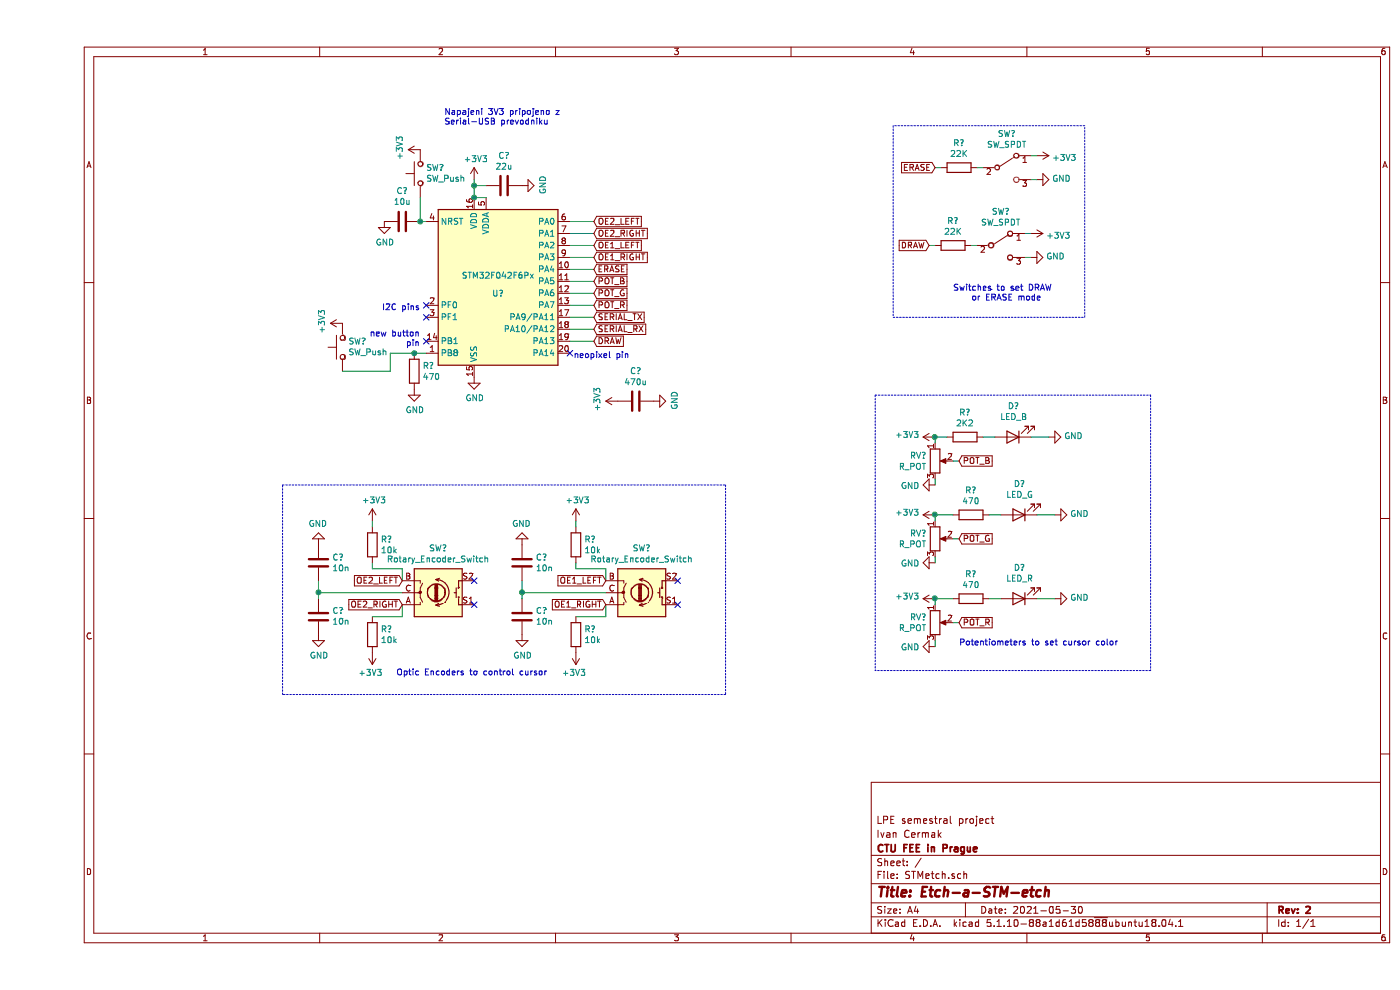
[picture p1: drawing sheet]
EESchema Schematic File Version 4
EELAYER 30 0
EELAYER END
$Descr A4 11693 8268
encoding utf-8
Sheet 1 1
Title "Etch-a-STM-etch"
Date "2021-05-30"
Rev "2"
Comp "CTU FEE in Prague"
Comment1 "Ivan Cermak"
Comment2 "LPE semestral project"
Comment3 ""
Comment4 ""
$EndDescr
$Comp
L MCU_ST_STM32F0:STM32F042F6Px U?
U 1 1
P 3850 2350
F 0 "U?" H 3850 2250 50  0000 C CNN
F 1 "STM32F042F6Px" H 3850 2400 50  0000 C CNN
F 2 "Package_SO:TSSOP-20_4.4x6.5mm_P0.65mm" H 3350 1650 50  0001 R CNN
F 3 "http://www.st.com/st-web-ui/static/active/en/resource/technical/document/datasheet/DM00105814.pdf" H 3850 2350 50  0001 C CNN
	1    3850 2350
	1    0    0    -1  
$EndComp
$Comp
L Device:Rotary_Encoder_Switch SW?
U 1 1
P 3350 4950
F 0 "SW?" H 3350 4583 50  0000 C CNN
F 1 "Rotary_Encoder_Switch" H 3350 4674 50  0000 C CNN
F 2 "" H 3200 5110 50  0001 C CNN
F 3 "~" H 3350 5210 50  0001 C CNN
	1    3350 4950
	1    0    0    1   
$EndComp
$Comp
L Switch:SW_SPDT SW?
U 1 1
P 8050 2050
F 0 "SW?" H 8050 2335 50  0000 C CNN
F 1 "SW_SPDT" H 8050 2244 50  0000 C CNN
F 2 "" H 8050 2050 50  0001 C CNN
F 3 "~" H 8050 2050 50  0001 C CNN
	1    8050 2050
	1    0    0    -1  
$EndComp
$Comp
L Device:R_POT RV?
U 1 1
P 7500 3850
F 0 "RV?" H 7431 3896 50  0000 R CNN
F 1 "R_POT" H 7431 3805 50  0000 R CNN
F 2 "" H 7500 3850 50  0001 C CNN
F 3 "~" H 7500 3850 50  0001 C CNN
	1    7500 3850
	1    0    0    -1  
$EndComp
$Comp
L Device:R_POT RV?
U 1 1
P 7500 4500
F 0 "RV?" H 7431 4546 50  0000 R CNN
F 1 "R_POT" H 7431 4455 50  0000 R CNN
F 2 "" H 7500 4500 50  0001 C CNN
F 3 "~" H 7500 4500 50  0001 C CNN
	1    7500 4500
	1    0    0    -1  
$EndComp
$Comp
L Device:R_POT RV?
U 1 1
P 7500 5200
F 0 "RV?" H 7431 5246 50  0000 R CNN
F 1 "R_POT" H 7431 5155 50  0000 R CNN
F 2 "" H 7500 5200 50  0001 C CNN
F 3 "~" H 7500 5200 50  0001 C CNN
	1    7500 5200
	1    0    0    -1  
$EndComp
$Comp
L Device:C C?
U 1 1
P 2350 4700
F 0 "C?" H 2465 4746 50  0000 L CNN
F 1 "10n" H 2465 4655 50  0000 L CNN
F 2 "" H 2388 4550 50  0001 C CNN
F 3 "~" H 2350 4700 50  0001 C CNN
	1    2350 4700
	1    0    0    -1  
$EndComp
$Comp
L Device:C C?
U 1 1
P 2350 5150
F 0 "C?" H 2235 5104 50  0000 R CNN
F 1 "10n" H 2235 5195 50  0000 R CNN
F 2 "" H 2388 5000 50  0001 C CNN
F 3 "~" H 2350 5150 50  0001 C CNN
	1    2350 5150
	-1   0    0    1   
$EndComp
Wire Wire Line
	3050 4850 3050 4750
$Comp
L Device:R R?
U 1 1
P 2800 5300
F 0 "R?" H 2870 5346 50  0000 L CNN
F 1 "10k" H 2870 5255 50  0000 L CNN
F 2 "" V 2730 5300 50  0001 C CNN
F 3 "~" H 2800 5300 50  0001 C CNN
	1    2800 5300
	1    0    0    -1  
$EndComp
$Comp
L Device:R R?
U 1 1
P 2800 4550
F 0 "R?" H 2870 4596 50  0000 L CNN
F 1 "10k" H 2870 4505 50  0000 L CNN
F 2 "" V 2730 4550 50  0001 C CNN
F 3 "~" H 2800 4550 50  0001 C CNN
	1    2800 4550
	1    0    0    -1  
$EndComp
Wire Wire Line
	2800 4750 3050 4750
$Comp
L power:+3V3 #PWR?
U 1 1
P 2800 4350
F 0 "#PWR?" H 2800 4200 50  0001 C CNN
F 1 "+3V3" H 2815 4523 50  0000 C CNN
F 2 "" H 2800 4350 50  0001 C CNN
F 3 "" H 2800 4350 50  0001 C CNN
	1    2800 4350
	1    0    0    -1  
$EndComp
$Comp
L power:+3V3 #PWR?
U 1 1
P 2800 5450
F 0 "#PWR?" H 2800 5300 50  0001 C CNN
F 1 "+3V3" H 2815 5623 50  0000 C CNN
F 2 "" H 2800 5450 50  0001 C CNN
F 3 "" H 2800 5450 50  0001 C CNN
	1    2800 5450
	-1   0    0    1   
$EndComp
Text GLabel 4650 2050 2    50   Input ~ 0
OE1_LEFT
Text GLabel 4650 2150 2    50   Input ~ 0
OE1_RIGHT
Text GLabel 4650 1850 2    50   Input ~ 0
OE2_LEFT
Text GLabel 4650 1950 2    50   Input ~ 0
OE2_RIGHT
Text GLabel 4650 2250 2    50   Input ~ 0
ERASE
Text GLabel 4650 2550 2    50   Input ~ 0
POT_R
Text GLabel 4650 2450 2    50   Input ~ 0
POT_G
Text GLabel 4650 2350 2    50   Input ~ 0
POT_B
Wire Wire Line
	4650 1850 4450 1850
Wire Wire Line
	4450 1950 4650 1950
Wire Wire Line
	4650 2050 4450 2050
Wire Wire Line
	4450 2150 4650 2150
Wire Wire Line
	4650 2250 4450 2250
Wire Wire Line
	4650 2550 4450 2550
Wire Wire Line
	4450 2450 4650 2450
Wire Wire Line
	4650 2350 4450 2350
Text GLabel 4650 2650 2    50   Input ~ 0
SERIAL_TX
Text GLabel 4650 2750 2    50   Input ~ 0
SERIAL_RX
Wire Wire Line
	3750 1650 3650 1650
$Comp
L power:+3V3 #PWR?
U 1 1
P 3650 1500
F 0 "#PWR?" H 3650 1350 50  0001 C CNN
F 1 "+3V3" H 3665 1673 50  0000 C CNN
F 2 "" H 3650 1500 50  0001 C CNN
F 3 "" H 3650 1500 50  0001 C CNN
	1    3650 1500
	1    0    0    -1  
$EndComp
$Comp
L power:GND #PWR?
U 1 1
P 3650 3150
F 0 "#PWR?" H 3650 2900 50  0001 C CNN
F 1 "GND" H 3655 2977 50  0000 C CNN
F 2 "" H 3650 3150 50  0001 C CNN
F 3 "" H 3650 3150 50  0001 C CNN
	1    3650 3150
	1    0    0    -1  
$EndComp
Wire Wire Line
	4650 2650 4450 2650
Wire Wire Line
	4450 2750 4650 2750
Wire Wire Line
	2350 4950 2350 5000
Wire Wire Line
	2350 4950 3050 4950
Wire Wire Line
	2350 4950 2350 4850
Connection ~ 2350 4950
$Comp
L power:GND #PWR?
U 1 1
P 2350 5300
F 0 "#PWR?" H 2350 5050 50  0001 C CNN
F 1 "GND" H 2355 5127 50  0000 C CNN
F 2 "" H 2350 5300 50  0001 C CNN
F 3 "" H 2350 5300 50  0001 C CNN
	1    2350 5300
	1    0    0    -1  
$EndComp
$Comp
L power:GND #PWR?
U 1 1
P 2350 4550
F 0 "#PWR?" H 2350 4300 50  0001 C CNN
F 1 "GND" H 2355 4377 50  0000 C CNN
F 2 "" H 2350 4550 50  0001 C CNN
F 3 "" H 2350 4550 50  0001 C CNN
	1    2350 4550
	-1   0    0    1   
$EndComp
Text GLabel 3050 4850 0    50   Input ~ 0
OE2_LEFT
Wire Wire Line
	3050 5050 3050 5150
Wire Wire Line
	3050 5150 2800 5150
Text GLabel 3050 5050 0    50   Input ~ 0
OE2_RIGHT
$Comp
L Device:Rotary_Encoder_Switch SW?
U 1 1
P 5050 4950
F 0 "SW?" H 5050 4583 50  0000 C CNN
F 1 "Rotary_Encoder_Switch" H 5050 4674 50  0000 C CNN
F 2 "" H 4900 5110 50  0001 C CNN
F 3 "~" H 5050 5210 50  0001 C CNN
	1    5050 4950
	1    0    0    1   
$EndComp
$Comp
L Device:C C?
U 1 1
P 4050 4700
F 0 "C?" H 4165 4746 50  0000 L CNN
F 1 "10n" H 4165 4655 50  0000 L CNN
F 2 "" H 4088 4550 50  0001 C CNN
F 3 "~" H 4050 4700 50  0001 C CNN
	1    4050 4700
	1    0    0    -1  
$EndComp
$Comp
L Device:C C?
U 1 1
P 4050 5150
F 0 "C?" H 3935 5104 50  0000 R CNN
F 1 "10n" H 3935 5195 50  0000 R CNN
F 2 "" H 4088 5000 50  0001 C CNN
F 3 "~" H 4050 5150 50  0001 C CNN
	1    4050 5150
	-1   0    0    1   
$EndComp
Wire Wire Line
	4750 4850 4750 4750
$Comp
L Device:R R?
U 1 1
P 4500 5300
F 0 "R?" H 4570 5346 50  0000 L CNN
F 1 "10k" H 4570 5255 50  0000 L CNN
F 2 "" V 4430 5300 50  0001 C CNN
F 3 "~" H 4500 5300 50  0001 C CNN
	1    4500 5300
	1    0    0    -1  
$EndComp
$Comp
L Device:R R?
U 1 1
P 4500 4550
F 0 "R?" H 4570 4596 50  0000 L CNN
F 1 "10k" H 4570 4505 50  0000 L CNN
F 2 "" V 4430 4550 50  0001 C CNN
F 3 "~" H 4500 4550 50  0001 C CNN
	1    4500 4550
	1    0    0    -1  
$EndComp
Wire Wire Line
	4500 4750 4750 4750
$Comp
L power:+3V3 #PWR?
U 1 1
P 4500 4350
F 0 "#PWR?" H 4500 4200 50  0001 C CNN
F 1 "+3V3" H 4515 4523 50  0000 C CNN
F 2 "" H 4500 4350 50  0001 C CNN
F 3 "" H 4500 4350 50  0001 C CNN
	1    4500 4350
	1    0    0    -1  
$EndComp
$Comp
L power:+3V3 #PWR?
U 1 1
P 4500 5450
F 0 "#PWR?" H 4500 5300 50  0001 C CNN
F 1 "+3V3" H 4515 5623 50  0000 C CNN
F 2 "" H 4500 5450 50  0001 C CNN
F 3 "" H 4500 5450 50  0001 C CNN
	1    4500 5450
	-1   0    0    1   
$EndComp
Wire Wire Line
	4050 4950 4050 5000
Wire Wire Line
	4050 4950 4750 4950
Wire Wire Line
	4050 4950 4050 4850
Connection ~ 4050 4950
$Comp
L power:GND #PWR?
U 1 1
P 4050 5300
F 0 "#PWR?" H 4050 5050 50  0001 C CNN
F 1 "GND" H 4055 5127 50  0000 C CNN
F 2 "" H 4050 5300 50  0001 C CNN
F 3 "" H 4050 5300 50  0001 C CNN
	1    4050 5300
	1    0    0    -1  
$EndComp
$Comp
L power:GND #PWR?
U 1 1
P 4050 4550
F 0 "#PWR?" H 4050 4300 50  0001 C CNN
F 1 "GND" H 4055 4377 50  0000 C CNN
F 2 "" H 4050 4550 50  0001 C CNN
F 3 "" H 4050 4550 50  0001 C CNN
	1    4050 4550
	-1   0    0    1   
$EndComp
Wire Wire Line
	4750 5050 4750 5150
Wire Wire Line
	4750 5150 4500 5150
Text GLabel 4750 4850 0    50   Input ~ 0
OE1_LEFT
Text GLabel 4750 5050 0    50   Input ~ 0
OE1_RIGHT
$Comp
L power:+3V3 #PWR?
U 1 1
P 8300 1950
F 0 "#PWR?" H 8300 1800 50  0001 C CNN
F 1 "+3V3" V 8315 2078 50  0000 L CNN
F 2 "" H 8300 1950 50  0001 C CNN
F 3 "" H 8300 1950 50  0001 C CNN
	1    8300 1950
	0    1    1    0   
$EndComp
$Comp
L power:GND #PWR?
U 1 1
P 8300 2150
F 0 "#PWR?" H 8300 1900 50  0001 C CNN
F 1 "GND" V 8305 2022 50  0000 R CNN
F 2 "" H 8300 2150 50  0001 C CNN
F 3 "" H 8300 2150 50  0001 C CNN
	1    8300 2150
	0    -1   -1   0   
$EndComp
Wire Wire Line
	8250 1950 8300 1950
Wire Wire Line
	8250 2150 8300 2150
Wire Wire Line
	7850 1400 7900 1400
Text GLabel 7500 1400 0    50   Input ~ 0
ERASE
Wire Wire Line
	8300 1300 8350 1300
Wire Wire Line
	8300 1500 8350 1500
$Comp
L power:GND #PWR?
U 1 1
P 8350 1500
F 0 "#PWR?" H 8350 1250 50  0001 C CNN
F 1 "GND" V 8355 1372 50  0000 R CNN
F 2 "" H 8350 1500 50  0001 C CNN
F 3 "" H 8350 1500 50  0001 C CNN
	1    8350 1500
	0    -1   -1   0   
$EndComp
$Comp
L power:+3V3 #PWR?
U 1 1
P 8350 1300
F 0 "#PWR?" H 8350 1150 50  0001 C CNN
F 1 "+3V3" V 8365 1428 50  0000 L CNN
F 2 "" H 8350 1300 50  0001 C CNN
F 3 "" H 8350 1300 50  0001 C CNN
	1    8350 1300
	0    1    1    0   
$EndComp
$Comp
L Switch:SW_SPDT SW?
U 1 1
P 8100 1400
F 0 "SW?" H 8100 1685 50  0000 C CNN
F 1 "SW_SPDT" H 8100 1594 50  0000 C CNN
F 2 "" H 8100 1400 50  0001 C CNN
F 3 "~" H 8100 1400 50  0001 C CNN
	1    8100 1400
	1    0    0    -1  
$EndComp
Wire Wire Line
	7800 2050 7850 2050
Wire Wire Line
	4650 2850 4450 2850
Text GLabel 4650 2850 2    50   Input ~ 0
DRAW
Text GLabel 7450 2050 0    50   Input ~ 0
DRAW
Text GLabel 7700 5200 2    50   Input ~ 0
POT_R
Text GLabel 7700 4500 2    50   Input ~ 0
POT_G
Text GLabel 7700 3850 2    50   Input ~ 0
POT_B
Wire Wire Line
	7700 5200 7650 5200
Wire Wire Line
	7700 4500 7650 4500
Wire Wire Line
	7700 3850 7650 3850
$Comp
L power:GND #PWR?
U 1 1
P 7500 5400
F 0 "#PWR?" H 7500 5150 50  0001 C CNN
F 1 "GND" V 7505 5272 50  0000 R CNN
F 2 "" H 7500 5400 50  0001 C CNN
F 3 "" H 7500 5400 50  0001 C CNN
	1    7500 5400
	0    1    1    0   
$EndComp
$Comp
L power:GND #PWR?
U 1 1
P 7500 4700
F 0 "#PWR?" H 7500 4450 50  0001 C CNN
F 1 "GND" V 7505 4572 50  0000 R CNN
F 2 "" H 7500 4700 50  0001 C CNN
F 3 "" H 7500 4700 50  0001 C CNN
	1    7500 4700
	0    1    1    0   
$EndComp
$Comp
L power:GND #PWR?
U 1 1
P 7500 4050
F 0 "#PWR?" H 7500 3800 50  0001 C CNN
F 1 "GND" V 7505 3922 50  0000 R CNN
F 2 "" H 7500 4050 50  0001 C CNN
F 3 "" H 7500 4050 50  0001 C CNN
	1    7500 4050
	0    1    1    0   
$EndComp
Wire Wire Line
	7500 4050 7500 4000
Wire Wire Line
	7500 4700 7500 4650
Wire Wire Line
	7500 5400 7500 5350
$Comp
L power:+3V3 #PWR?
U 1 1
P 7500 3650
F 0 "#PWR?" H 7500 3500 50  0001 C CNN
F 1 "+3V3" V 7515 3778 50  0000 L CNN
F 2 "" H 7500 3650 50  0001 C CNN
F 3 "" H 7500 3650 50  0001 C CNN
	1    7500 3650
	0    -1   -1   0   
$EndComp
Wire Wire Line
	7500 3650 7500 3700
$Comp
L power:+3V3 #PWR?
U 1 1
P 7500 4300
F 0 "#PWR?" H 7500 4150 50  0001 C CNN
F 1 "+3V3" V 7515 4428 50  0000 L CNN
F 2 "" H 7500 4300 50  0001 C CNN
F 3 "" H 7500 4300 50  0001 C CNN
	1    7500 4300
	0    -1   -1   0   
$EndComp
Wire Wire Line
	7500 4300 7500 4350
$Comp
L power:+3V3 #PWR?
U 1 1
P 7500 5000
F 0 "#PWR?" H 7500 4850 50  0001 C CNN
F 1 "+3V3" V 7515 5128 50  0000 L CNN
F 2 "" H 7500 5000 50  0001 C CNN
F 3 "" H 7500 5000 50  0001 C CNN
	1    7500 5000
	0    -1   -1   0   
$EndComp
Wire Wire Line
	7500 5000 7500 5050
$Comp
L Device:LED D?
U 1 1
P 8150 3650
F 0 "D?" H 8143 3395 50  0000 C CNN
F 1 "LED_B" H 8143 3486 50  0000 C CNN
F 2 "" H 8150 3650 50  0001 C CNN
F 3 "~" H 8150 3650 50  0001 C CNN
	1    8150 3650
	-1   0    0    1   
$EndComp
$Comp
L Device:LED D?
U 1 1
P 8200 4300
F 0 "D?" H 8193 4045 50  0000 C CNN
F 1 "LED_G" H 8193 4136 50  0000 C CNN
F 2 "" H 8200 4300 50  0001 C CNN
F 3 "~" H 8200 4300 50  0001 C CNN
	1    8200 4300
	-1   0    0    1   
$EndComp
$Comp
L Device:LED D?
U 1 1
P 8200 5000
F 0 "D?" H 8193 4745 50  0000 C CNN
F 1 "LED_R" H 8193 4836 50  0000 C CNN
F 2 "" H 8200 5000 50  0001 C CNN
F 3 "~" H 8200 5000 50  0001 C CNN
	1    8200 5000
	-1   0    0    1   
$EndComp
$Comp
L Device:R R?
U 1 1
P 7800 5000
F 0 "R?" V 7593 5000 50  0000 C CNN
F 1 "470" V 7684 5000 50  0000 C CNN
F 2 "" V 7730 5000 50  0001 C CNN
F 3 "~" H 7800 5000 50  0001 C CNN
	1    7800 5000
	0    1    1    0   
$EndComp
$Comp
L Device:R R?
U 1 1
P 7800 4300
F 0 "R?" V 7593 4300 50  0000 C CNN
F 1 "470" V 7684 4300 50  0000 C CNN
F 2 "" V 7730 4300 50  0001 C CNN
F 3 "~" H 7800 4300 50  0001 C CNN
	1    7800 4300
	0    1    1    0   
$EndComp
$Comp
L Device:R R?
U 1 1
P 7750 3650
F 0 "R?" V 7543 3650 50  0000 C CNN
F 1 "2K2" V 7634 3650 50  0000 C CNN
F 2 "" V 7680 3650 50  0001 C CNN
F 3 "~" H 7750 3650 50  0001 C CNN
	1    7750 3650
	0    1    1    0   
$EndComp
Wire Wire Line
	7500 5000 7650 5000
Connection ~ 7500 5000
Wire Wire Line
	7950 5000 8050 5000
Wire Wire Line
	7500 4300 7650 4300
Connection ~ 7500 4300
Wire Wire Line
	7500 3650 7600 3650
Connection ~ 7500 3650
Wire Wire Line
	7900 3650 8000 3650
Wire Wire Line
	7950 4300 8050 4300
$Comp
L power:GND #PWR?
U 1 1
P 8450 3650
F 0 "#PWR?" H 8450 3400 50  0001 C CNN
F 1 "GND" V 8455 3522 50  0000 R CNN
F 2 "" H 8450 3650 50  0001 C CNN
F 3 "" H 8450 3650 50  0001 C CNN
	1    8450 3650
	0    -1   -1   0   
$EndComp
$Comp
L power:GND #PWR?
U 1 1
P 8500 4300
F 0 "#PWR?" H 8500 4050 50  0001 C CNN
F 1 "GND" V 8505 4172 50  0000 R CNN
F 2 "" H 8500 4300 50  0001 C CNN
F 3 "" H 8500 4300 50  0001 C CNN
	1    8500 4300
	0    -1   -1   0   
$EndComp
$Comp
L power:GND #PWR?
U 1 1
P 8500 5000
F 0 "#PWR?" H 8500 4750 50  0001 C CNN
F 1 "GND" V 8505 4872 50  0000 R CNN
F 2 "" H 8500 5000 50  0001 C CNN
F 3 "" H 8500 5000 50  0001 C CNN
	1    8500 5000
	0    -1   -1   0   
$EndComp
Wire Wire Line
	8500 5000 8350 5000
Wire Wire Line
	8350 4300 8500 4300
Wire Wire Line
	8300 3650 8450 3650
Wire Notes Line
	7000 3300 9300 3300
Wire Notes Line
	9300 3300 9300 5600
Wire Notes Line
	9300 5600 7000 5600
Wire Notes Line
	7000 3300 7000 5600
Wire Notes Line
	8750 2650 8750 1050
Wire Notes Line
	2050 4050 5750 4050
Wire Notes Line
	5750 4050 5750 5800
Wire Notes Line
	5750 5800 2050 5800
Wire Notes Line
	2050 5800 2050 4050
Text Notes 3000 5650 0    50   ~ 0
Optic Encoders to control cursor 
Text Notes 7700 5400 0    50   ~ 0
Potentiometers to set cursor color\n
Text Notes 7650 2600 0    50   ~ 0
Switches to set DRAW \n    or ERASE mode\n\n
Connection ~ 3650 1650
$Comp
L Device:R R?
U 1 1
P 7700 1400
F 0 "R?" V 7493 1400 50  0000 C CNN
F 1 "22K" V 7584 1400 50  0000 C CNN
F 2 "" V 7630 1400 50  0001 C CNN
F 3 "~" H 7700 1400 50  0001 C CNN
	1    7700 1400
	0    1    1    0   
$EndComp
$Comp
L Device:R R?
U 1 1
P 7650 2050
F 0 "R?" V 7443 2050 50  0000 C CNN
F 1 "22K" V 7534 2050 50  0000 C CNN
F 2 "" V 7580 2050 50  0001 C CNN
F 3 "~" H 7650 2050 50  0001 C CNN
	1    7650 2050
	0    1    1    0   
$EndComp
Wire Wire Line
	7550 1400 7500 1400
Wire Wire Line
	7500 2050 7450 2050
Wire Notes Line
	8750 1050 7150 1050
Wire Notes Line
	7150 1050 7150 2650
Wire Notes Line
	7150 2650 8750 2650
$Comp
L Device:C C?
U 1 1
P 3900 1550
F 0 "C?" V 3648 1550 50  0000 C CNN
F 1 "22u" V 3739 1550 50  0000 C CNN
F 2 "" H 3938 1400 50  0001 C CNN
F 3 "~" H 3900 1550 50  0001 C CNN
	1    3900 1550
	0    1    1    0   
$EndComp
$Comp
L Device:C C?
U 1 1
P 3050 1850
F 0 "C?" V 3302 1850 50  0000 C CNN
F 1 "10u" V 3211 1850 50  0000 C CNN
F 2 "" H 3088 1700 50  0001 C CNN
F 3 "~" H 3050 1850 50  0001 C CNN
	1    3050 1850
	0    -1   -1   0   
$EndComp
Wire Wire Line
	3650 1650 3650 1550
Wire Wire Line
	3750 1550 3650 1550
Connection ~ 3650 1550
Wire Wire Line
	3650 1550 3650 1500
$Comp
L power:GND #PWR?
U 1 1
P 4050 1550
F 0 "#PWR?" H 4050 1300 50  0001 C CNN
F 1 "GND" H 4055 1377 50  0000 C CNN
F 2 "" H 4050 1550 50  0001 C CNN
F 3 "" H 4050 1550 50  0001 C CNN
	1    4050 1550
	0    -1   -1   0   
$EndComp
$Comp
L Device:C C?
U 1 1
P 5000 3350
F 0 "C?" V 4748 3350 50  0000 C CNN
F 1 "470u" V 4839 3350 50  0000 C CNN
F 2 "" H 5038 3200 50  0001 C CNN
F 3 "~" H 5000 3350 50  0001 C CNN
	1    5000 3350
	0    1    1    0   
$EndComp
$Comp
L power:GND #PWR?
U 1 1
P 5150 3350
F 0 "#PWR?" H 5150 3100 50  0001 C CNN
F 1 "GND" H 5155 3177 50  0000 C CNN
F 2 "" H 5150 3350 50  0001 C CNN
F 3 "" H 5150 3350 50  0001 C CNN
	1    5150 3350
	0    -1   -1   0   
$EndComp
$Comp
L power:+3V3 #PWR?
U 1 1
P 4850 3350
F 0 "#PWR?" H 4850 3200 50  0001 C CNN
F 1 "+3V3" H 4865 3523 50  0000 C CNN
F 2 "" H 4850 3350 50  0001 C CNN
F 3 "" H 4850 3350 50  0001 C CNN
	1    4850 3350
	0    -1   -1   0   
$EndComp
$Comp
L Switch:SW_Push SW?
U 1 1
P 3200 1450
F 0 "SW?" V 3246 1402 50  0000 R CNN
F 1 "SW_Push" V 3155 1402 50  0000 R CNN
F 2 "" H 3200 1650 50  0001 C CNN
F 3 "~" H 3200 1650 50  0001 C CNN
	1    3200 1450
	0    -1   -1   0   
$EndComp
Wire Wire Line
	3250 1850 3200 1850
$Comp
L power:GND #PWR?
U 1 1
P 2900 1850
F 0 "#PWR?" H 2900 1600 50  0001 C CNN
F 1 "GND" H 2905 1677 50  0000 C CNN
F 2 "" H 2900 1850 50  0001 C CNN
F 3 "" H 2900 1850 50  0001 C CNN
	1    2900 1850
	1    0    0    -1  
$EndComp
$Comp
L power:+3V3 #PWR?
U 1 1
P 3200 1250
F 0 "#PWR?" H 3200 1100 50  0001 C CNN
F 1 "+3V3" H 3215 1423 50  0000 C CNN
F 2 "" H 3200 1250 50  0001 C CNN
F 3 "" H 3200 1250 50  0001 C CNN
	1    3200 1250
	0    -1   -1   0   
$EndComp
Wire Wire Line
	3200 1650 3200 1850
Connection ~ 3200 1850
$Comp
L Device:R R?
U 1 1
P 3150 3100
F 0 "R?" H 3220 3146 50  0000 L CNN
F 1 "470" H 3220 3055 50  0000 L CNN
F 2 "" V 3080 3100 50  0001 C CNN
F 3 "~" H 3150 3100 50  0001 C CNN
	1    3150 3100
	1    0    0    -1  
$EndComp
Wire Wire Line
	3250 2950 3150 2950
$Comp
L power:GND #PWR?
U 1 1
P 3150 3250
F 0 "#PWR?" H 3150 3000 50  0001 C CNN
F 1 "GND" H 3155 3077 50  0000 C CNN
F 2 "" H 3150 3250 50  0001 C CNN
F 3 "" H 3150 3250 50  0001 C CNN
	1    3150 3250
	1    0    0    -1  
$EndComp
NoConn ~ 3250 2850
NoConn ~ 4450 2950
NoConn ~ 3250 2550
NoConn ~ 3250 2650
Text Notes 3200 2600 2    50   ~ 0
I2C pins
Text Notes 4950 3000 2    50   ~ 0
neopixel pin
Text Notes 3200 2900 2    50   ~ 0
new button\n      pin
$Comp
L Switch:SW_Push SW?
U 1 1
P 2550 2900
F 0 "SW?" V 2596 2852 50  0000 R CNN
F 1 "SW_Push" V 2505 2852 50  0000 R CNN
F 2 "" H 2550 3100 50  0001 C CNN
F 3 "~" H 2550 3100 50  0001 C CNN
	1    2550 2900
	0    -1   -1   0   
$EndComp
$Comp
L power:+3V3 #PWR?
U 1 1
P 2550 2700
F 0 "#PWR?" H 2550 2550 50  0001 C CNN
F 1 "+3V3" H 2565 2873 50  0000 C CNN
F 2 "" H 2550 2700 50  0001 C CNN
F 3 "" H 2550 2700 50  0001 C CNN
	1    2550 2700
	0    -1   -1   0   
$EndComp
Wire Wire Line
	2550 3100 2950 3100
Wire Wire Line
	2950 3100 2950 2950
Wire Wire Line
	2950 2950 3150 2950
Connection ~ 3150 2950
Text Notes 3400 1050 0    50   ~ 0
Napajeni 3V3 pripojeno z\nSerial-USB prevodniku
Wire Wire Line
	2800 4750 2800 4700
Wire Wire Line
	2800 4350 2800 4400
Wire Wire Line
	4500 4350 4500 4400
Wire Wire Line
	4500 4700 4500 4750
NoConn ~ 5350 4850
NoConn ~ 5350 5050
NoConn ~ 3650 5050
NoConn ~ 3650 4850
$EndSCHEMATC
